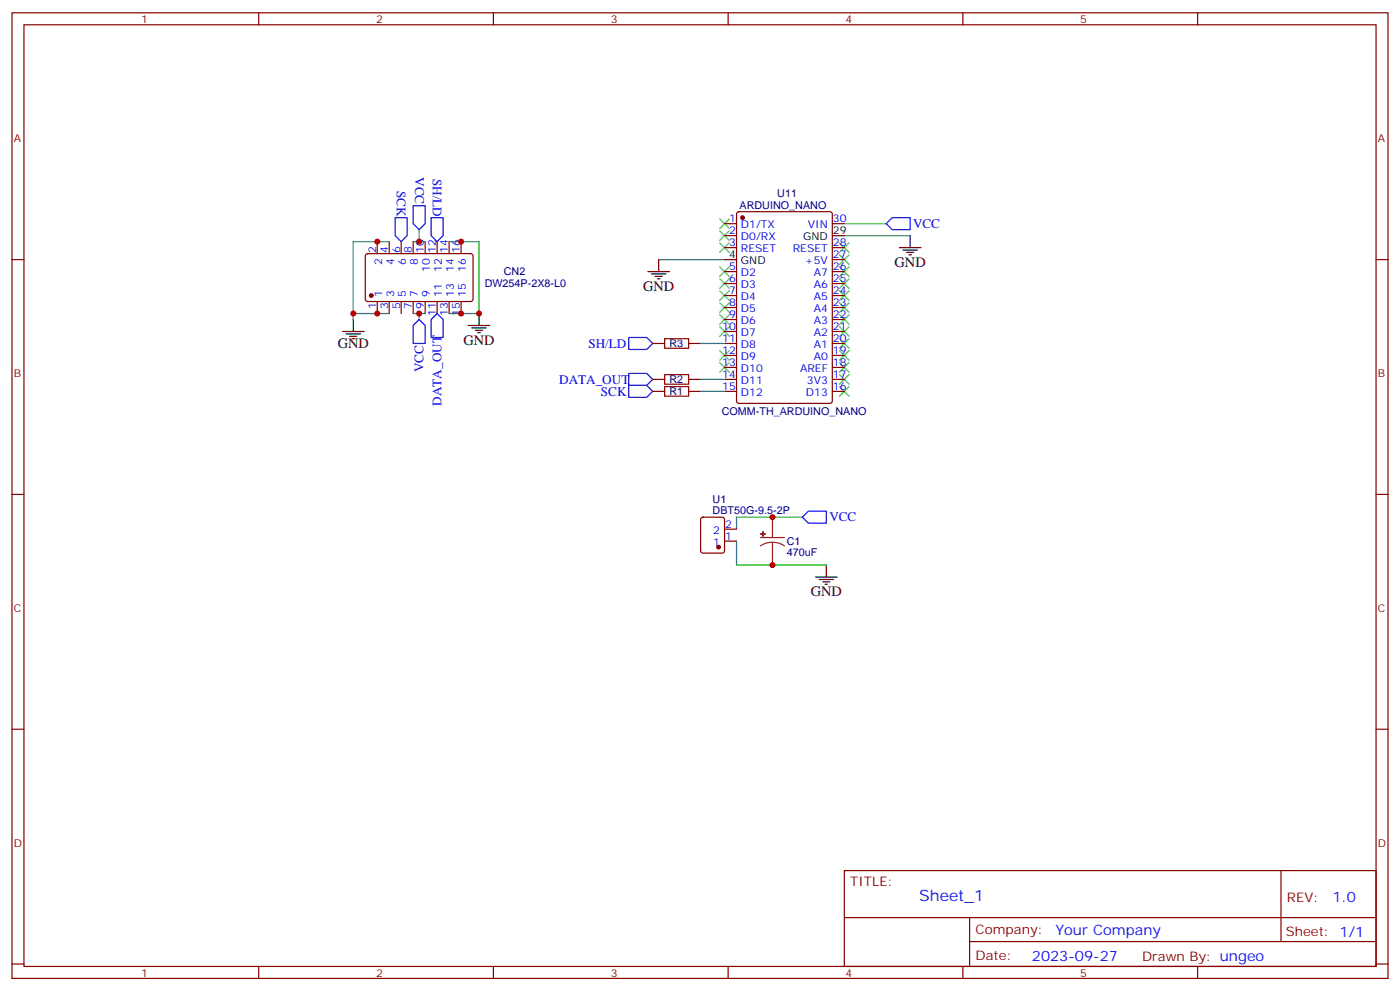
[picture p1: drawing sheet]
<svg xmlns="http://www.w3.org/2000/svg" width="412mm" height="292mm" viewBox="0 0 412 292" stroke-linecap="round" stroke-linejoin="round" font-family="sans-serif">
<g fill="none" stroke="#870000" stroke-width=".35">
<path d="M3.5 3.8h405.4v284.3h-405.4zM7.1 7.3h398.2v277.3h-398.2zM76.2 3.8v3.5M145.3 3.8v3.5M214.5 3.8v3.5M283.6 3.8v3.5M352.8 3.8v3.5M3.5 76.4h3.6M107.8 74.9l.5-.2h30.6l.4 .7v13l-.7 .4-30.6-.1-.4-.6v-12.7zM111.1 71.2v3.5M114.7 71.2v3.5M118.2 71.2v3.5"/>
<path d="M121.7 71.2v3.5M125.2 71.2v3.5M128.8 71.2v3.5M132.3 71.2v3.5M135.8 71.2v3.5M213.4 65.9h3.6M213.4 69.4h3.6M213.4 72.9h3.6M213.4 80h3.6M217.2 62.5l.5-.2h26.8l.6 .5 .1 55.3-.5 .6-27 .1-.7-.5v-55.3zM245.2 76.4h3.5M245.2 65.9h3.5"/>
<path d="M245.2 72.9h3.5M245.2 80h3.5M405.3 76.4h3.6M111.1 88.8v3.5M114.7 88.8v3.5M118.2 88.8v3.5M121.7 88.8v3.5M125.2 88.8v3.5M128.8 88.8v3.5M132.3 88.8v3.5M135.8 88.8v3.5M213.4 83.5h3.6"/>
<path d="M213.4 87h3.6M213.4 90.6h3.6M213.4 94.1h3.6M213.4 97.6h3.6M245.2 83.5h3.5M245.2 87h3.5M245.2 90.6h3.5M245.2 94.1h3.5M245.2 97.6h3.5M192.3 101.1h3.5M192.3 111.7h3.5M192.3 115.3h3.5"/>
<path d="M202.8 101.1h3.6M202.8 111.7h3.6M202.8 115.3h3.6M213.4 101.1h3.6M213.4 104.7h3.6M213.4 108.2h3.6M213.4 111.7h3.6M213.4 115.3h3.6M245.2 101.1h3.5M245.2 104.7h3.5M245.2 108.2h3.5M245.2 111.7h3.5"/>
<path d="M245.2 115.3h3.5M3.5 145.6h3.6M206.6 152.5l.5-.2h5.6l.7 .4v9.5l-.4 .6-5.9 .1-.7-.5v-9.4zM213.4 159.3h3.6M213.4 155.8h3.6M405.3 145.6h3.6M3.5 214.7h3.6M405.3 214.7h3.6M248.7 256.4h156.6v28.2h-156.6zM377.3 256.4v20.9M248.7 270.2h156.5M285.6 277.3h119.6"/>
<path d="M285.6 270.2v14.1M3.5 283.9h3.6M76.2 284.6v3.5M145.3 284.6v3.5M214.5 284.6v3.5M283.6 284.6v3.5M352.8 284.6v3.5M405.3 283.9h3.6"/>
</g>
<g fill="none" stroke="#3c3" stroke-width=".35">
<path d="M212 78.6l2.8 2.8M212 71.5l2.8 2.8M212 68l2.8 2.8M212 64.5l2.8 2.8M214.8 78.6l-2.8 2.8M214.8 71.5l-2.8 2.8M214.8 68l-2.8 2.8M214.8 64.5l-2.8 2.8M247.3 71.5l2.8 2.8M247.3 75l2.8 2.9M247.3 78.6l2.8 2.8M250.1 71.5l-2.8 2.8"/>
<path d="M250.1 75l-2.8 2.9M250.1 78.6l-2.8 2.8M212 96.2l2.8 2.8M212 92.7l2.8 2.8M212 89.1l2.8 2.9M212 85.6l2.8 2.8M212 82.1l2.8 2.8M214.8 96.2l-2.8 2.8M214.8 92.7l-2.8 2.8M214.8 89.1l-2.8 2.9M214.8 85.6l-2.8 2.8M214.8 82.1l-2.8 2.8"/>
<path d="M247.3 82.1l2.8 2.8M247.3 85.6l2.8 2.8M247.3 89.1l2.8 2.9M247.3 92.7l2.8 2.8M247.3 96.2l2.8 2.8M247.3 99.7l2.8 2.9M250.1 82.1l-2.8 2.8M250.1 85.6l-2.8 2.8M250.1 89.1l-2.8 2.9M250.1 92.7l-2.8 2.8M250.1 96.2l-2.8 2.8M250.1 99.7l-2.8 2.9"/>
<path d="M212 106.8l2.8 2.8M212 103.3l2.8 2.8M214.8 106.8l-2.8 2.8M214.8 103.3l-2.8 2.8M247.3 103.3l2.8 2.8M247.3 106.8l2.8 2.8M247.3 110.3l2.8 2.8M247.3 113.8l2.8 2.9M250.1 103.3l-2.8 2.8M250.1 106.8l-2.8 2.8M250.1 110.3l-2.8 2.8M250.1 113.8l-2.8 2.9"/>
</g>
<g fill="none" stroke="#008700" stroke-width=".35">
<path d="M114.7 71.2h-10.6v22.9M121.7 71.2h3.5M123.5 67.6v3.6M132.3 71.2h8.8v21.1h-8.8M194 76.4h19.4M248.7 65.9h12.4M248.7 69.4h19.4M104.1 92.3h10.6M121.7 92.3h3.5M123.5 92.3v1.8M206.4 115.3h7M206.4 111.7h7"/>
<path d="M206.4 101.1h7M217 159.3v7.1h26.4M236.4 152.3h-19.4v3.5"/>
</g>
<path d="M116.4 64.1h3.5v5.3l-1.7 1.8-1.8-1.8zM121.7 60.6h3.5v5.3l-1.7 1.7-1.8-1.7zM127 64.1h3.5v5.3l-1.7 1.8-1.8-1.8zM261.1 65.9l1.7-1.8h5.3v3.5h-5.3zM123.5 94.1l1.7 1.7v5.3h-3.5v-5.3zM128.8 92.3l1.7 1.8v5.3h-3.5v-5.3zM185.2 99.4h5.3l1.8 1.7-1.8 1.8h-5.3zM185.2 110h5.3l1.8 1.7-1.8 1.8h-5.3zM185.2 113.5h5.3l1.8 1.8-1.8 1.7h-5.3zM236.4 152.3l1.7-1.8h5.3v3.6h-5.3z" fill="none" stroke="#00f" stroke-width=".35"/>
<g fill="none" stroke="#000" stroke-width=".35">
<path d="M190.9 80h6.3M194 76.4v3.6M213.4 76.4h3.6M245.2 69.4h3.5M264.9 72.9h6.4M266 73.6h4.2M267.1 74.3h2.1M267.8 75h.7M268.1 69.4v3.5M100.9 97.6h6.3M102 98.3h4.2M103 99h2.1"/>
<path d="M103.7 99.7h.7M104.1 94.1v3.5M137.9 95.8h6.4M139 96.6h4.2M140.1 97.3h2.1M140.8 98h.7M141.1 92.3v3.5M191.9 80.7h4.2M193 81.4h2.1M193.7 82.1h.7M240.2 169.9h6.4M241.3 170.6h4.2"/>
<path d="M242.4 171.3h2.1M243.1 172h.7M243.4 166.4v3.5"/>
</g>
<g fill="#870000" stroke="#870000" stroke-width=".35">
<circle cx="109.4" cy="87" r=".53"/>
<circle cx="218.7" cy="64.1" r=".53"/>
<circle cx="211.7" cy="161.1" r=".53"/>
</g>
<path d="M224 158.3h7.1M227.5 159.7l1.9 .2 1.7 .9M227.5 159.7l-1.8 .2-1.7 .9M227.5 152.3v6M227.5 159.7v6.7" fill="none" stroke="#8c2424" stroke-width=".35"/>
<g fill="#8c2424" stroke="#8c2424" stroke-width=".35">
<path d="M224 157.2l1.4 .1z"/>
<path d="M224.7 156.5l.1 1.4z"/>
</g>
<path d="M195.8 99.7h7v2.9h-7zM195.8 113.8h7v2.9h-7zM195.8 110.3h7v2.8h-7z" fill="none" stroke="#a10000" stroke-width=".35"/>
<g fill="#c00">
<circle cx="141.1" cy="92.3" r=".88"/>
<circle cx="135.8" cy="92.3" r=".88"/>
<circle cx="135.8" cy="71.2" r=".88"/>
<circle cx="111.1" cy="92.3" r=".88"/>
<circle cx="123.5" cy="92.3" r=".88"/>
<circle cx="123.5" cy="71.2" r=".88"/>
<circle cx="111.1" cy="71.2" r=".88"/>
<circle cx="104.1" cy="92.3" r=".88"/>
<circle cx="227.5" cy="152.3" r=".88"/>
<circle cx="227.5" cy="166.4" r=".88"/>
</g>
<text font-size="4.6" fill="#00f" x="270.8" y="265.4">Sheet_1</text>
<g font-size="4.2">
<text x="263.5" y="78.6">GND</text>
<text x="189.4" y="85.6">GND</text>
<text x="136.5" y="101.5">GND</text>
<text x="99.5" y="102.6">GND</text>
<text x="238.8" y="175.6">GND</text>
</g>
<g font-size="4.2" fill="#00f">
<text x="392.5" y="265.6">1.0</text>
<text x="310.9" y="275.2">Your Company</text>
<text x="304" y="283">2023-09-27</text>
</g>
<g font-size="3.9" fill="#00f">
<text x="122.3" y="52.1" transform="rotate(90 122.3 52.1)">VCC</text>
<text x="127.5" y="52.7" transform="rotate(90 127.5 52.7)">SH/LD</text>
<text x="116.9" y="56.2" transform="rotate(90 116.9 56.2)">SCK</text>
<text x="268.9" y="67.2">VCC</text>
<text x="173.3" y="102.4">SH/LD</text>
<text x="124.7" y="109.6" transform="rotate(-90 124.7 109.6)">VCC</text>
<text x="164.7" y="113">DATA_OUT</text>
<text x="130" y="119.4" transform="rotate(-90 130 119.4)">DATA_OUT</text>
<text x="177" y="116.5">SCK</text>
<text x="244.3" y="153.5">VCC</text>
</g>
<g font-size="3.9" fill="#800">
<text x="250.5" y="260.9">TITLE:</text>
<text x="379.1" y="265.6">REV:</text>
<text x="287.4" y="275.1">Company:</text>
<text x="378.7" y="275.8">Sheet: 1/1</text>
<text x="287.4" y="282.8">Date:</text>
<text x="336.4" y="282.9">Drawn By: ungeo</text>
</g>
<g font-size="3.2" fill="#800">
<text x="41.6" y="6.8">1</text>
<text x="110.8" y="6.8">2</text>
<text x="179.9" y="6.8">3</text>
<text x="249.1" y="6.8">4</text>
<text x="318.2" y="6.8">5</text>
<text x="4.1" y="41.9">A</text>
<text x="405.9" y="41.9">A</text>
<text x="4.1" y="111">B</text>
<text x="405.9" y="111">B</text>
<text x="4.1" y="180.2">C</text>
<text x="405.9" y="180.2">C</text>
<text x="4.1" y="249.3">D</text>
<text x="405.9" y="249.3">D</text>
<text x="41.6" y="287.6">1</text>
<text x="110.8" y="287.6">2</text>
<text x="179.9" y="287.6">3</text>
<text x="249.1" y="287.6">4</text>
<text x="318.2" y="287.6">5</text>
</g>
<g font-size="3.2" fill="#000080">
<text x="229" y="58.1">U11</text>
<text x="217.9" y="61.6">ARDUINO_NANO</text>
<text x="148.4" y="81.1">CN2</text>
<text x="142.8" y="84.6">DW254P-2X8-L0</text>
<text x="197.2" y="102.3">R3</text>
<text x="197.2" y="112.8">R2</text>
<text x="197.2" y="116.4">R1</text>
<text x="212.6" y="122.3">COMM-TH_ARDUINO_NANO</text>
<text x="209.9" y="148.1">U1</text>
<text x="209.9" y="151.2">DBT50G-9.5-2P</text>
<text x="231.8" y="160.5">C1</text>
<text x="231.8" y="163.7">470uF</text>
</g>
<g font-size="3.2" fill="#00f">
<text x="214.8" y="65.5">1</text>
<text x="245.4" y="65.5">30</text>
<text x="214.8" y="69">2</text>
<text x="218.3" y="67.3">D1/TX</text>
<text x="218.3" y="70.8">D0/RX</text>
<text x="238" y="67.3">VIN</text>
<text x="110.8" y="74.5" transform="rotate(-90 110.8 74.5)">2</text>
<text x="114.3" y="74.5" transform="rotate(-90 114.3 74.5)">4</text>
<text x="117.8" y="74.5" transform="rotate(-90 117.8 74.5)">6</text>
<text x="121.4" y="74.5" transform="rotate(-90 121.4 74.5)">8</text>
<text x="124.9" y="74.5" transform="rotate(-90 124.9 74.5)">10</text>
<text x="128.4" y="74.5" transform="rotate(-90 128.4 74.5)">12</text>
<text x="131.9" y="74.5" transform="rotate(-90 131.9 74.5)">14</text>
<text x="135.5" y="74.5" transform="rotate(-90 135.5 74.5)">16</text>
<text x="214.8" y="72.6">3</text>
<text x="218.3" y="74.3">RESET</text>
<text x="233.5" y="74.3">RESET</text>
<text x="237.1" y="77.9">+5V</text>
<text x="245.4" y="76.1">27</text>
<text x="245.4" y="72.6">28</text>
<text x="112.5" y="78" transform="rotate(-90 112.5 78)">2</text>
<text x="116.1" y="78" transform="rotate(-90 116.1 78)">4</text>
<text x="119.6" y="78" transform="rotate(-90 119.6 78)">6</text>
<text x="123.1" y="78" transform="rotate(-90 123.1 78)">8</text>
<text x="126.6" y="80" transform="rotate(-90 126.6 80)">10</text>
<text x="130.2" y="80" transform="rotate(-90 130.2 80)">12</text>
<text x="133.7" y="80" transform="rotate(-90 133.7 80)">14</text>
<text x="137.2" y="80" transform="rotate(-90 137.2 80)">16</text>
<text x="214.8" y="79.6">5</text>
<text x="214.8" y="83.1">6</text>
<text x="218.3" y="81.4">D2</text>
<text x="239.7" y="81.4">A7</text>
<text x="245.4" y="83.1">25</text>
<text x="245.4" y="79.6">26</text>
<text x="112.5" y="87.5" transform="rotate(-90 112.5 87.5)">1</text>
<text x="116.1" y="87.5" transform="rotate(-90 116.1 87.5)">3</text>
<text x="119.6" y="87.5" transform="rotate(-90 119.6 87.5)">5</text>
<text x="123.1" y="87.5" transform="rotate(-90 123.1 87.5)">7</text>
<text x="126.6" y="87.5" transform="rotate(-90 126.6 87.5)">9</text>
<text x="130.2" y="87.5" transform="rotate(-90 130.2 87.5)">11</text>
<text x="133.7" y="87.5" transform="rotate(-90 133.7 87.5)">13</text>
<text x="137.2" y="87.5" transform="rotate(-90 137.2 87.5)">15</text>
<text x="214.8" y="86.7">7</text>
<text x="218.3" y="84.9">D3</text>
<text x="218.3" y="88.4">D4</text>
<text x="239.7" y="88.4">A5</text>
<text x="239.7" y="84.9">A6</text>
<text x="245.4" y="86.7">24</text>
<text x="110.8" y="91" transform="rotate(-90 110.8 91)">1</text>
<text x="114.3" y="91" transform="rotate(-90 114.3 91)">3</text>
<text x="117.8" y="91" transform="rotate(-90 117.8 91)">5</text>
<text x="121.4" y="91" transform="rotate(-90 121.4 91)">7</text>
<text x="124.9" y="91" transform="rotate(-90 124.9 91)">9</text>
<text x="128.4" y="93" transform="rotate(-90 128.4 93)">11</text>
<text x="131.9" y="93" transform="rotate(-90 131.9 93)">13</text>
<text x="135.5" y="93" transform="rotate(-90 135.5 93)">15</text>
<text x="214.8" y="90.2">8</text>
<text x="214.8" y="93.7">9</text>
<text x="218.3" y="92">D5</text>
<text x="218.3" y="95.5">D6</text>
<text x="239.7" y="95.5">A3</text>
<text x="239.7" y="92">A4</text>
<text x="245.4" y="93.7">22</text>
<text x="245.4" y="90.2">23</text>
<text x="212.7" y="97.3">10</text>
<text x="212.7" y="100.8">11</text>
<text x="218.3" y="99">D7</text>
<text x="239.7" y="99">A2</text>
<text x="245.4" y="100.8">20</text>
<text x="245.4" y="97.3">21</text>
<text x="212.7" y="104.3">12</text>
<text x="212.7" y="107.8">13</text>
<text x="218.3" y="102.6">D8</text>
<text x="218.3" y="106.1">D9</text>
<text x="239.7" y="106.1">A0</text>
<text x="239.7" y="102.6">A1</text>
<text x="245.4" y="107.8">18</text>
<text x="245.4" y="104.3">19</text>
<text x="212.7" y="111.4">14</text>
<text x="218.3" y="109.6">D10</text>
<text x="218.3" y="113.1">D11</text>
<text x="235.7" y="109.6">AREF</text>
<text x="237.7" y="113.1">3V3</text>
<text x="245.4" y="111.4">17</text>
<text x="212.7" y="114.9">15</text>
<text x="218.3" y="116.7">D12</text>
<text x="237.4" y="116.7">D13</text>
<text x="245.4" y="114.9">16</text>
<text x="213.6" y="155.5">2</text>
<text x="210.1" y="160.8">1</text>
<text x="210.1" y="157.2">2</text>
<text x="213.6" y="159">1</text>
</g>
<g font-size="3.2">
<text x="236.6" y="70.8">GND</text>
<text x="245.4" y="69">29</text>
<text x="214.8" y="76.1">4</text>
<text x="218.3" y="77.9">GND</text>
</g>
</svg>
